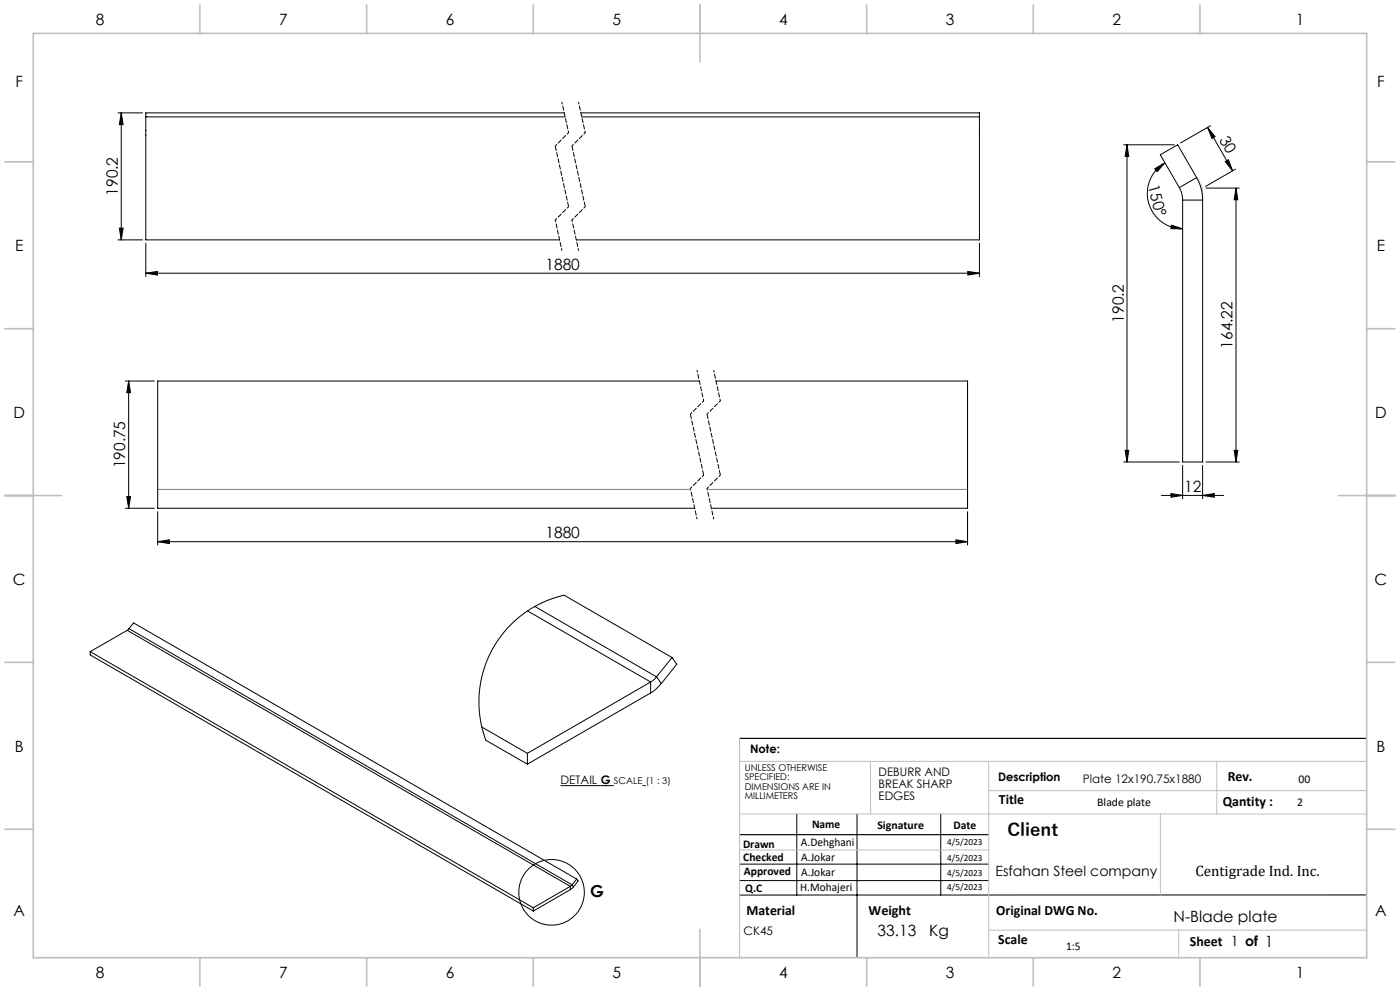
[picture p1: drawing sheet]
<svg xmlns="http://www.w3.org/2000/svg" width="420mm" height="297mm" viewBox="0 0 420 297" stroke-linecap="round" stroke-linejoin="round" font-family="sans-serif">
<g fill="none" stroke="#000" stroke-width=".3">
<path d="M35.4 33.8h7.4M36.4 33.8v38.1M36.4 33.8l.5 3.6h-1.1zM43.7 35h125.8M169.3 33.8h-125.6v38.1h124.2M174.3 33.8h119.5v38.1h-120.9M174.5 35h119.3M362.3 38.2l7.5 13M362.3 38.2l2.2 2.8-.9 .5zM363.1 37.7l-8.9 5.2M337.1 43.4h15.2M338.1 43.4l.5 3.5h-1.1z"/>
<path d="M338.1 43.4v95.1M346.4 50.6l3.1-1.8-2.4 2.6zM349.5 48.8a10.6 10.6 0 0 0-4.9 11.9 10.6 10.6 0 0 0 10.2 7.9M353.8 56.2a7.4 7.4 0 0 1 1 3.8M354.8 60v78.5h6v-78.5M354.8 60h6M359 53.2a13.5 13.5 0 0 1 1.8 6.8M359 53.2l-5.2 3M359 53.2l-5.7-9.8-5.2 3 5.7 9.8M361.8 56.4h10M367.6 48.4l.9-.5 1.3 3.3zM370.7 50.7l-9 5.2"/>
<path d="M370.8 56.4l.5 3.5h-1.1zM370.8 56.4v82.1M35.4 71.9h7.4M35.8 68.4h1.1l-.5 3.5zM43.7 72.9v10M293.8 72.9v10M351.4 67.5l3.4 1.1-3.5-.1zM43.7 81.9l3.5-.6v1.1zM43.7 81.9h250.1M290.3 81.3l3.5 .6-3.5 .5zM37.6 114.2h8.7M38.6 114.2l.6 3.5h-1.2z"/>
<path d="M38.6 114.2v38.1M209.8 114.2h-162.5v38.1h161.1M214.8 114.2h75.5v38.1h-76.9M337.1 138.5h16.7M337.5 135h1.1l-.5 3.5zM354.8 139.5v10M360.8 139.5v10M361.8 138.5h10M370.2 135h1.1l-.5 3.5zM37.6 152.3h8.7M38 148.8h1.2l-.6 3.5zM47.3 153.3v10"/>
<path d="M290.3 153.3v10M348.4 148.5h18.7M351.3 147.9l3.5 .6-3.5 .5zM360.8 148.5l3.5-.6v1.1zM47.3 162.3l3.5-.5v1.1zM47.3 162.3h243M286.8 161.8l3.5 .5-3.5 .6zM27.1 195.3l132.9 76.8M27.1 195.3v1l132.9 76.7M38.2 188.9l-11.1 6.4M38.2 188.9l132.9 76.7M38.7 188.4l-.5 .5"/>
<path d="M38.7 188.4l1.4-1.7 132.9 76.8M38.7 188.4l132.9 76.8M158.3 183.1l36.9 21.3M160.4 181.7l36.6 21.1M201.6 197.1l-32.3-18.7-3.9 1.1-2.8 1.1-3 1.6-2.9 2-2.7 2.2-2.8 3.1-2.3 3-1.8 3.3-1.6 3.8-1 3.4-.7 4.4-.1 4.3 .6 5.2 1.4 4.9 12.5 7.2M201.6 197.1l-4.6 5.7M201.6 197.1l1.4 2-4.6 5.8M144.6 217.9l13.6 7.9M195.2 204.4l-37 21.4M195.2 207.7l-37 21.3M195.2 204.4v3.3M197 202.8l-1.8 1.6"/>
<path d="M197 202.8l1.4 2.1M198.4 204.9l-1.9 1.9-1.3 .9M158.2 225.8v3.2M168.2 235.4h12M183.2 235.4h.9M192.8 235.4h.9M221.9 259h74.7M239 243.9v24.3M257.1 243.9v43.1M282.2 243.9v24.3M160 272.1v.9M171.1 265.6l-11.1 6.5"/>
<path d="M171.1 266.6l-11.1 6.4M171.1 265.6v1M171.6 265.2l-.5 .4M171.6 265.2l.4 .6M172 265.8l-.9 .8M173 263.5l-1.4 1.7M173 263.5l.4 .6-1.4 1.7M221.9 263.9h74.7M410 268.2h-188.1"/>
<circle cx="165.5" cy="267.4" r="9.8"/>
</g>
<path d="M180.2 235.4h3" fill="none" stroke="#000" stroke-width=".33"/>
<g fill="none" stroke="#000" stroke-width=".3" stroke-dasharray="1.3 .6" stroke-dashoffset=".7">
<path d="M168.6 30.7l2 9M170.6 39.7l-4 4M173.6 30.7l2 9M175.6 39.7l-4 4M166.6 65.9l2 9.1M170.6 61.9l-4 4M171.6 65.9l2 9.1M175.6 61.9l-4 4M209.1 111l2 9.1M214.1 111l2 9.1M211.1 120.1l-4 4M216.1 120.1l-4 4"/>
<path d="M207.1 146.4l2 9.1M211.1 142.4l-4 4M212.1 146.4l2 9.1M216.1 142.4l-4 4"/>
</g>
<path d="M166.6 43.7l4 18.2M171.6 43.7l4 18.2M207.1 124.1l4 18.3M212.1 124.1l4 18.3" fill="none" stroke="#000" stroke-width=".3" stroke-dasharray="1.3 .6" stroke-dashoffset="-.1"/>
<path d="M47.3 146.7h159.9M212.2 146.7h78.1" fill="none" stroke="#808080" stroke-width=".3"/>
<path d="M221.9 221.3h188.1M221.9 250.2h74.7" fill="none" stroke="#000" stroke-width=".35"/>
<path d="M359 53.2l1.8 3.2v3.6M221.9 228.2h188.1M261.2 228.2v15.7M296.6 228.2v58.8M296.6 237h113.4M365.1 228.2v15.7M221.9 243.9h188.1M221.9 254.7h74.7M348.1 243.9v24.3M296.6 278.8h113.4M353.6 278.8v8.2" fill="none" stroke="#c0c0c0" stroke-width=".3"/>
<path d="M221.9 221.3v65.7" fill="none" stroke="#c0c0c0" stroke-width=".35"/>
<g fill="none" stroke="#c0c0c0" stroke-width=".5">
<path d="M10 10h400v277h-400zM60 1.5v8.5M110 1.5v8.5M160 1.5v8.5M210 1.5v17M260 1.5v8.5M310 1.5v8.5M360 1.5v8.5M1.5 48.5h8.5M410 48.5h8.5M1.5 98.5h8.5M410 98.5h8.5"/>
<path d="M1.5 148.5h17M401.5 148.5h17M1.5 198.5h8.5M410 198.5h8.5M1.5 248.5h8.5M410 248.5h8.5M210 278.5v17M60 287v8.5M110 287v8.5M160 287v8.5M260 287v8.5M310 287v8.5"/>
<path d="M360 287v8.5"/>
</g>
<g fill="#000">
<path d="M36.4 33.8l.5 3.6h-1.1zM35.8 68.4h1.1l-.5 3.5z"/>
<path d="M346.4 50.6l3.1-1.8-2.4 2.6zM351.4 67.5l3.4 1.1-3.5-.1z"/>
<path d="M367.6 48.4l.9-.5 1.3 3.3zM362.3 38.2l2.2 2.8-.9 .5z"/>
<path d="M370.8 56.4l.5 3.5h-1.1zM370.2 135h1.1l-.5 3.5z"/>
<path d="M43.7 81.9l3.5-.6v1.1zM290.3 81.3l3.5 .6-3.5 .5z"/>
<path d="M38.6 114.2l.6 3.5h-1.2zM38 148.8h1.2l-.6 3.5z"/>
<path d="M337.5 135h1.1l-.5 3.5zM338.1 43.4l.5 3.5h-1.1z"/>
<path d="M360.8 148.5l3.5-.6v1.1zM351.3 147.9l3.5 .6-3.5 .5z"/>
<path d="M286.8 161.8l3.5 .5-3.5 .6zM47.3 162.3l3.5-.5v1.1z"/>
</g>
<text font-size="5.3" x="302.2" y="250.7">Client</text>
<text font-size="4.9" x="177" y="268.7">G</text>
<g font-size="4.7">
<text x="28.7" y="7.6">8</text>
<text x="83.7" y="7.6">7</text>
<text x="133.7" y="7.6">6</text>
<text x="183.7" y="7.6">5</text>
<text x="233.7" y="7.6">4</text>
<text x="283.7" y="7.6">3</text>
<text x="333.7" y="7.6">2</text>
<text x="388.7" y="7.6">1</text>
<text x="4.6" y="26.1">F</text>
<text x="413.1" y="26.1">F</text>
<text x="365.6" y="41.9" transform="rotate(60 365.6 41.9)">30</text>
<text x="35.4" y="58.7" transform="rotate(-90 35.4 58.7)">190.2</text>
<text x="344.3" y="55.8" transform="rotate(75 344.3 55.8)">150°</text>
<text x="4.5" y="75.3">E</text>
<text x="413" y="75.3">E</text>
<text x="163.6" y="80.9">1880</text>
<text x="337.1" y="96.7" transform="rotate(-90 337.1 96.7)">190.2</text>
<text x="369.8" y="104.5" transform="rotate(-90 369.8 104.5)">164.22</text>
<text x="4" y="125.3">D</text>
<text x="412.5" y="125.3">D</text>
<text x="37.6" y="140.4" transform="rotate(-90 37.6 140.4)">190.75</text>
<text x="355.2" y="147.4">12</text>
<text x="163.6" y="161.3">1880</text>
<text x="3.9" y="175.3">C</text>
<text x="412.4" y="175.3">C</text>
<text x="4.4" y="225.3">B</text>
<text x="412.9" y="225.3">B</text>
<text x="4" y="274.6">A</text>
<text x="412.5" y="274.6">A</text>
<text x="263.3" y="280.5">33.13</text>
<text x="278.8" y="280.5">Kg</text>
<text x="352.1" y="276.4">N-Blade plate</text>
<text x="28.7" y="293.1">8</text>
<text x="83.7" y="293.1">7</text>
<text x="133.7" y="293.1">6</text>
<text x="183.7" y="293.1">5</text>
<text x="233.7" y="293.1">4</text>
<text x="283.7" y="293.1">3</text>
<text x="333.7" y="293.1">2</text>
<text x="388.7" y="293.1">1</text>
</g>
<text font-size="4.5" x="358.6" y="262.6">Centigrade Ind. Inc.</text>
<g font-size="4.2">
<text x="368.3" y="234.1">Rev.</text>
<text x="299.7" y="240.9">Title</text>
<text x="366.8" y="241.6">Qantity :</text>
<text x="298.6" y="262.6">Esfahan Steel company</text>
<text x="223.9" y="274.2">Material</text>
<text x="260.6" y="274.2">Weight</text>
<text x="298.9" y="274.2">Original DWG No.</text>
<text x="299.5" y="282.8">Scale</text>
<text x="357" y="283.6">Sheet 1 of 1</text>
</g>
<g font-size="3.5">
<text x="225" y="225.7">Note:</text>
<text x="263.6" y="232.6">DEBURR AND</text>
<text x="168.2" y="235.1">DETAIL G</text>
<text x="263.6" y="236.1">BREAK SHARP</text>
<text x="263.6" y="239.7">EDGES</text>
<text x="299.4" y="234.1">Description</text>
<text x="324.9" y="234.7">Plate 12x190.75x1880</text>
<text x="389.6" y="234.7">00</text>
<text x="329.2" y="241.6">Blade plate</text>
<text x="389.2" y="241.6">2</text>
<text x="243.6" y="248.1">Name</text>
<text x="263.2" y="248.5">Signature</text>
<text x="286" y="248.5">Date</text>
<text x="222.9" y="254">Drawn</text>
<text x="240.3" y="253.6">A.Dehghani</text>
<text x="240.4" y="257.9">A.Jokar</text>
<text x="223" y="258.1">Checked</text>
<text x="223.2" y="262.1">Approved</text>
<text x="240.4" y="262.4">A.Jokar</text>
<text x="223.6" y="267.4">Q.C</text>
<text x="240.1" y="267.1">H.Mohajeri</text>
<text x="223.1" y="280.2">CK45</text>
<text x="319.8" y="284.6">1:5</text>
</g>
<g font-size="2.8">
<text x="223.4" y="231">UNLESS OTHERWISE</text>
<text x="223.4" y="233.8">SPECIFIED:</text>
<text x="184.1" y="235.1">SCALE (1 : 3)</text>
<text x="223.4" y="236.7">DIMENSIONS ARE IN</text>
<text x="223.4" y="239.5">MILLIMETERS</text>
<text x="284.2" y="253.2">4/5/2023</text>
<text x="284.2" y="258.1">4/5/2023</text>
<text x="284.2" y="262.7">4/5/2023</text>
<text x="284.2" y="266.6">4/5/2023</text>
</g>
</svg>
